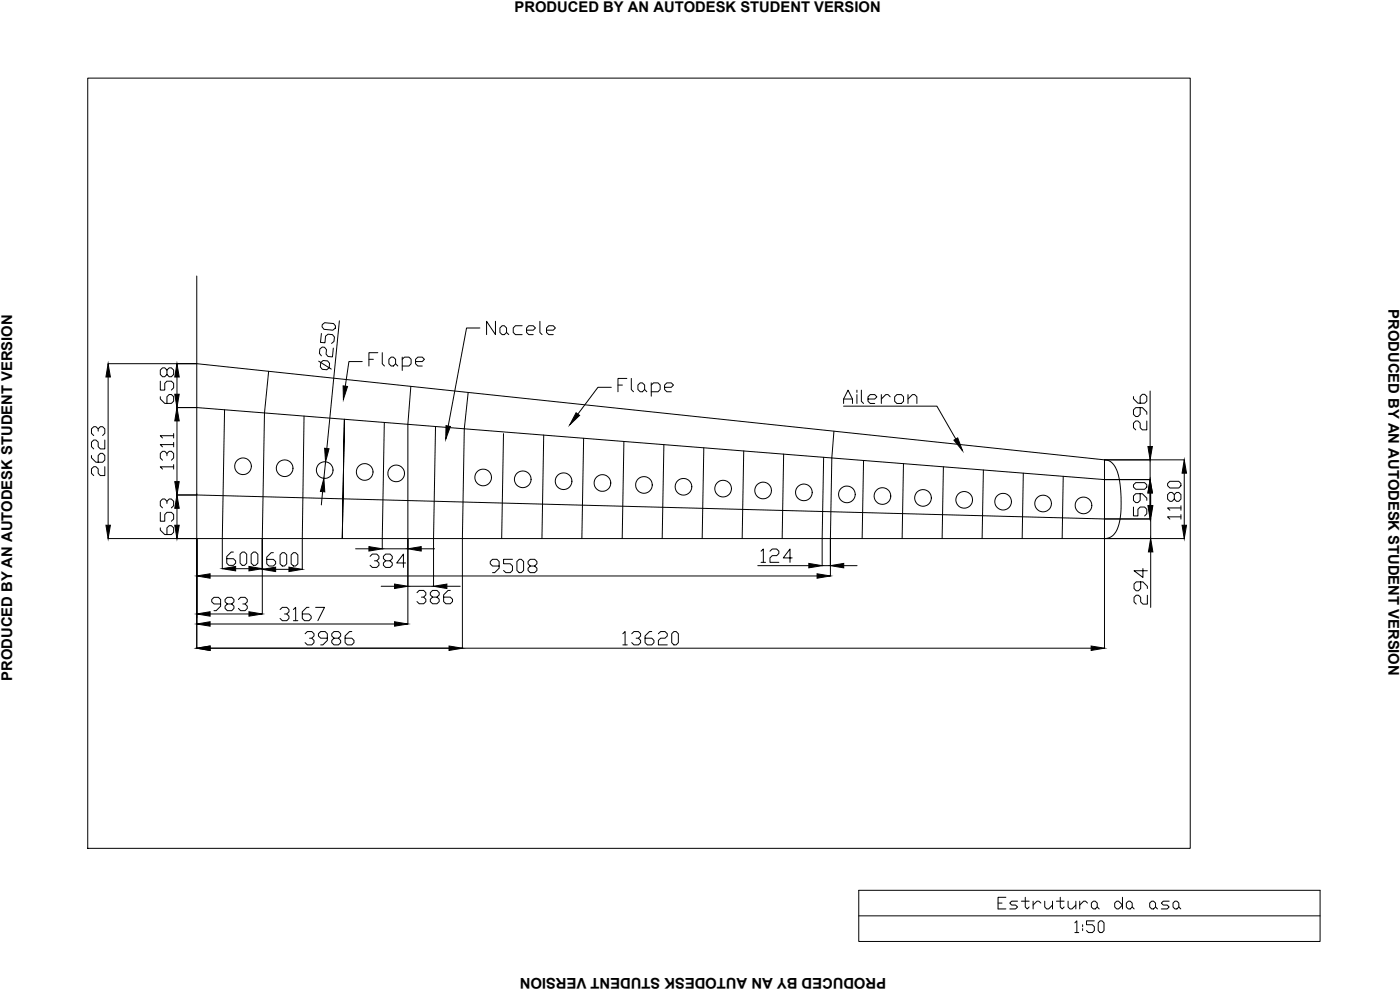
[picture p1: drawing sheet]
<svg xmlns="http://www.w3.org/2000/svg" width="420mm" height="297mm" viewBox="0 0 420 297" stroke-linecap="round" stroke-linejoin="round" font-family="sans-serif">
<!-- layer: 0 -->
<path d="M59.1 82.8v102.6M59.1 109.1l272.4 28.9M80.6 111.4l-1.2 12.5M123.3 115.9l-.9 11.4M140.5 117.8l-1.2 10.9M250.3 129.4l-.7 8M331.5 138a4.5 4.5 0 0 1 3.9 3.6 34.2 34.2 0 0 1 .1 16.6 4.3 4.3 0 0 1-4 3.4h-272.4M331.5 138v23.6M59.1 148.5h.1" fill="none" stroke="#000" stroke-width=".3"/>
<!-- layer: cotas -->
<g fill="none" stroke="#000" stroke-width=".3">
<path d="M26.3 23.4h330.9v231.1h-330.9zM96.7 97.4l.7-.6 2.7 .3 .6 .7-.1 .7-.7 .6-2.7-.3-.6-.7zM101.9 96.3l-3.8 38.3M144 98.4h-4l-5.5 29.4M148.7 96.4v4l-2.7-4v4M150.7 97.7h.7l.6 .7v1.3l-.6 .7h-.7l-.7-.7v-1.3zM152 99.7l.7 .7M156.7 97.7h-2l-.7 .7v1.3l.7 .7h2M158 99.1h2l.7-.7-.7-.7h-1.3l-.7 .7v1.3l.7 .7h1.3M162 96.4v3.3l.7 .7M164 99.1h2l.7-.7-.7-.7h-1.3l-.7 .7v1.3l.7 .7h1.3M32.4 109.1h26.6"/>
<path d="M32.4 113.1v44.5M48.1 119v.7l1.3 1.3h2l.7-.6v-1.4l-.7-.6h-.6l-.7 .6v2M48.1 114.4v2.6h1.3v-2l.7-.6h1.3l.7 .6v1.4l-.7 .6M50.1 111l.7-.6h.6l.7 .6v1.4l-.7 .6h-.6l-.7-.6v-1.4l-.7-.6h-.6l-.7 .6v1.4l.7 .6h.6l.7-.6M53.1 113.1v5.2M95.6 108.4l3.8 2.4M96.3 108.8l.7-.6 1.3 .1 .6 .7-.1 1.3-.7 .6-1.4-.1-.6-.7zM96.5 100.1l-.3 2.6 1.3 .2 .2-2 .7-.6 1.4 .1 .6 .7-.2 1.4-.7 .5M100 104.4l-.2 2.7-1.4-.1-.5-.8 .1-1.3-.6-.7-.7-.1-.7 .6-.1 1.3 .6 .8M108.7 108.5h-4l-1.1 7.4M110.7 107.8h1.4M113.4 105.8h-2.7v4"/>
<path d="M114.7 105.8v3.3l.7 .7M116.7 107.8l.7-.6h.6l.7 .6v1.3l-.7 .7h-.6l-.7-.7zM118.7 109.1l.7 .7M120.7 107.8l.7-.6h1.3l.7 .6v1.3l-.7 .7h-2M120.7 107.2v4M124.7 108.5h2l.7-.7-.7-.6h-1.3l-.7 .6v1.3l.7 .7h1.3M183.5 116.2h-4l-6.1 8.1M185.5 115.5h1.3M188.1 113.5h-2.6v4M189.5 113.5v3.4l.6 .6M191.5 115.5l.6-.6h.7l.7 .6v1.4l-.7 .6h-.7l-.6-.6zM193.5 116.9l.6 .6"/>
<path d="M195.5 115.5l.6-.6h1.4l.6 .6v1.4l-.6 .6h-2M195.5 114.9v4M199.5 116.2h2l.6-.7-.6-.6h-1.4l-.6 .6v1.4l.6 .6h1.4M253.2 119.7h2.6M257.2 117.1v.6M257.2 118.4v2.7M258.5 117.1v3.3l.7 .7M260.5 119.7h2l.7-.6-.7-.7h-1.3l-.7 .7v1.3l.7 .7h1.3M264.5 118.4v2.7M267.2 119.1l-.7-.7h-.7l-1.3 1.3M268.5 119.1l.7-.7h1.3l.7 .7v1.3l-.7 .7h-1.3l-.7-.7zM272.5 119.7l1.3-1.3h.7l.7 .7v2"/>
<path d="M272.5 118.4v2.7M340.2 119v.6l1.3 1.4h2l.7-.7v-1.3l-.7-.7h-.7l-.6 .7v2M345.2 117.3v16.7M27.5 136.7v.7l1.3 1.3h2l.7-.7v-1.3l-.7-.7h-.7l-.6 .7v2M29.5 129.4v-.7l-.7-.7h-.7l-.6 .7v1.3l.6 .7M29.5 128.7l.6-.7h.7l.7 .7v1.3l-.7 .7M31.5 132v2.7h-1.4l-.6-.7v-1.3l-.7-.7h-.7l-.6 .7v1.3l.6 .7M50.1 136.7v-.6l-.7-.7h-.6l-.7 .7v1.3l.7 .7M50.1 136.1l.7-.7h.6l.7 .7v1.3l-.7 .7M52.1 133.4h-4l.7 .7M52.1 130.7h-4l.7 .7M52.1 130.1v1.3"/>
<path d="M52.1 132.7v1.4M52.1 139.4v1.3M53.1 122.3h6l272.4 21.6h13.7M53.1 126.3v18.2M67.4 122.9l-.7 47.7M79.4 123.9l-.7 37.7v22.6M91.2 124.8l-.5 46M97.7 138.6l-.5 4.9M115.3 126.8l-.6 37.9h7.7M122.4 127.3v59.9M130.7 128l-.6 33.6v14.3M139.3 128.7l-.5 32.9v32.9"/>
<path d="M151.1 130.1l-.5 31.5M163.2 130.5l-.6 31.1M175.2 131.5l-.6 30.1M187.2 132.5l-.5 29.1M199.2 133.4l-.5 28.2M211.2 134.4l-.5 27.2M223.2 135.3l-.5 26.3M235.2 136.3l-.5 25.3M247.2 137.2l-.5 32.5h2.5M249.6 137.4l-.4 35.4M253.2 121.1v-1.4l1.3-2.6 1.3 2.6v1.4M253.2 121.9h28l5.7 9.8"/>
<path d="M259.2 138.2l-.5 23.4M271.1 139.1l-.4 22.5M331.5 138h23.9M342.2 122.3v2l-.7 .7h-.7l-.6-.7v-1.3l.6-.7h2l1.4 1.3v.7M344.2 126.3v2.7h-1.4l-.6-.7v-1.3l-.7-.7h-.7l-.6 .7v1.3l.6 .7M345.2 138v5.9M31.5 140v2.7h-1.4l-.6-.7v-1.3l-.7-.7h-.7l-.6 .7v1.3l.6 .7M48.1 158.4v.7l1.3 1.3h2l.7-.7v-1.3l-.7-.7h-.6l-.7 .7v2M48.1 153.7v2.7h1.3v-2l.7-.7h1.3l.7 .7v1.3l-.7 .7M50.1 151.1v-.7l-.7-.7h-.6l-.7 .7v1.3l.7 .7M50.1 150.4l.7-.7h.6l.7 .7v1.3l-.7 .7M52.1 140.1h-4l.7 .6"/>
<path d="M53.1 148.5h6l272.4 7.2h13.8v5.9M53.1 152.5v5.1M96.8 147.5l-.4 4M283.1 140.1l-.4 21.5M295.1 141l-.4 20.6M307.1 142l-.3 19.6M319.1 142.9l-.3 18.7M340.2 152.1v2.7h1.3v-2l.7-.7h1.3l.7 .7v1.3l-.7 .7M340.2 145.5l.6-.7h2.7l.7 .7v.6l-.7 .7h-2.7l-.6-.7zM342.2 148.1v2l-.7 .7h-.7l-.6-.7v-1.3l.6-.7h2l1.4 1.4v.6M345.2 147.9v4M345.3 147.7v4"/>
<path d="M350.4 145.1l.7-.7h2.7l.6 .7v.6l-.6 .7h-2.7l-.7-.7zM352.4 148.4l.7-.6h.7l.6 .6v1.3l-.6 .7h-.7l-.7-.7v-1.3l-.7-.6h-.6l-.7 .6v1.3l.7 .7h.6l.7-.7M354.4 155.1h-4l.7 .7M354.4 152.4h-4l.7 .7M354.4 151.8v1.3M354.4 154.4v1.4M355.4 142v15.6M32.4 161.6h26.6l.1 32.9M63.1 172.8h182.1M70 165.6h-.6l-1.3 1.4v2l.6 .6h1.3l.7-.6v-.7l-.7-.7h-1.9M70.7 170.6h4M71.5 179.9l.7-.7h1.4l.6 .7v.7l-.6 .6h-.7"/>
<path d="M72.7 165.6h.7l.6 .7v2.7l-.6 .6h-.7l-.6-.6v-2.7zM75.4 166.3l.7-.7h.6l.7 .7v2.7l-.7 .6h-.6l-.7-.6zM82 165.8h-.6l-1.3 1.4v2l.6 .6h1.3l.7-.6v-.7l-.7-.7h-1.9M82.7 170.8h4M84.7 165.8h.7l.6 .7v2.7l-.6 .6h-.7l-.6-.6v-2.7zM87.4 166.5l.7-.7h.6l.7 .7v2.7l-.7 .6h-.6l-.7-.6zM102.7 161.6l.7-35.8-.7 35.8M106.7 164.7h4M111.1 166.9l.6-.6h1.4l.6 .6v.7l-.6 .7h-.7M113.1 168.3l.6 .6v.7l-.6 .7h-1.4l-.6-.7M114.4 175.9h4M115.7 168.3l-.6-.7v-.7l.6-.6h1.4l.6 .6v.7l-.6 .7h-1.4l-.6 .6v.7l.6 .7h1.4l.6-.7v-.7l-.6-.6"/>
<path d="M121.7 168.9h-2.6l2-2.6v4M122.4 175.9h7.7M125.1 177.8l.7-.6h1.3l.7 .6v.7l-.7 .7h-.6M126.4 164.7h4M127.1 179.2l.7 .6v.7l-.7 .7h-1.3l-.7-.7M129.8 179.2l-.7-.7v-.7l.7-.6h1.3l.7 .6v.7l-.7 .7h-1.3l-.7 .6v.7l.7 .7h1.3l.7-.7v-.7l-.7-.6M134.1 175.9h4M135.1 177.2h-.6l-1.4 1.3v2l.7 .7h1.3l.7-.7v-.7l-.7-.6h-2M149.8 169.8h-2l-.7-.7v-.6l.7-.7h1.3l.7 .7v2l-1.3 1.3h-.7M153.8 167.8h-2.7v1.3h2l.7 .7v1.4l-.7 .6h-1.3l-.7-.6M155.1 168.5l.7-.7h.7l.6 .7v2.7l-.6 .6h-.7l-.7-.6zM159.1 169.8l-.6-.7v-.6l.6-.7h1.4l.6 .7v.6l-.6 .7h-1.4l-.6 .7v.7l.6 .6h1.4l.6-.6v-.7l-.6-.7"/>
<path d="M227.4 169.7h15.3M228.4 165.4l.7-.7v4M228.4 168.7h1.3M231.1 165.4l.7-.7h1.3l.6 .7v.7l-.6 .6h-1.3l-.7 .7v1.3h2.6M237.7 167.4h-2.6l2-2.7v4M253.2 169.7h4M342.3 174.6v2l-.6 .7h-.7l-.7-.7v-1.4l.7-.6h2l1.3 1.3v.7M343 170.6v2.7l-2.7-2.1h4M344.3 178.6v2.7h-1.3l-.7-.7v-1.4l-.6-.6h-.7l-.7 .6v1.4l.7 .7M345.3 165.6v16.7M355.4 161.6h-23.9v32.9M63.1 194.5h264.4"/>
<path d="M63.1 184.2h11.6M63.1 187.2h55.3M66.2 181.2h-2l-.7-.6v-.7l.7-.7h1.4l.6 .7v2l-1.3 1.3h-.7M68.2 181.2l-.7-.6v-.7l.7-.7h1.4l.6 .7v.7l-.6 .6h-1.4l-.7 .7v.6l.7 .7h1.4l.6-.7v-.6l-.6-.7M73.6 181.2l.6 .7v.6l-.6 .7h-1.4l-.7-.7M84.1 182.9l.6-.7h1.4l.6 .7v.7l-.6 .6h-.7M86.1 184.2l.6 .7v.7l-.6 .6h-1.4l-.6-.6M88.1 182.9l.6-.7v4M88.1 186.2h1.3M91.6 190.1l.6-.6h1.4l.6 .6v.7l-.6 .7h-.7M92.7 182.2h-.6l-1.4 1.4v2l.7 .6h1.3l.7-.6v-.7l-.7-.7h-2M93.6 191.5l.6 .7v.6l-.6 .7h-1.4l-.6-.7"/>
<path d="M94.7 182.2h2.7l-2 4M98.2 191.5h-2l-.6-.7v-.7l.6-.6h1.4l.6 .6v2.1l-1.3 1.3h-.7M100.2 191.5l-.6-.7v-.7l.6-.6h1.4l.6 .6v.7l-.6 .7h-1.4l-.6 .7v.6l.6 .7h1.4l.6-.7v-.6l-.6-.7M105.6 189.5h-.7l-1.3 1.3v2l.6 .7h1.4l.6-.7v-.6l-.6-.7h-2M186.9 190.1l.7-.6v4M186.9 193.5h1.4M189.6 190.1l.7-.6h1.3l.7 .6v.7l-.7 .7h-.7M191.6 191.5l.7 .7v.6l-.7 .7h-1.3l-.7-.7M195.6 189.5h-.7l-1.3 1.3v2l.7 .7h1.3l.7-.7v-.6l-.7-.7h-2M197.6 190.1l.7-.6h1.3l.7 .6v.7l-.7 .7h-1.3l-.7 .7v1.3h2.7M201.6 190.1l.6-.6h.7l.7 .6v2.7l-.7 .7h-.7l-.6-.7zM257.7 267.1h138.5v15.4h-138.5z"/>
<path d="M257.7 274.8h138.5"/>
<circle cx="72.9" cy="139.9" r="2.5"/>
<circle cx="85.4" cy="140.5" r="2.5"/>
<circle cx="97.5" cy="141.1" r="2.5"/>
<circle cx="109.5" cy="141.6" r="2.5"/>
<circle cx="118.9" cy="142" r="2.5"/>
<circle cx="145" cy="143.3" r="2.5"/>
<circle cx="156.9" cy="143.8" r="2.5"/>
<circle cx="169.1" cy="144.4" r="2.5"/>
<circle cx="180.8" cy="144.9" r="2.5"/>
<circle cx="193.3" cy="145.5" r="2.5"/>
<circle cx="205.1" cy="146" r="2.5"/>
<circle cx="217" cy="146.6" r="2.51"/>
<circle cx="229" cy="147.2" r="2.5"/>
<circle cx="241.3" cy="147.7" r="2.5"/>
<circle cx="254.2" cy="148.3" r="2.5"/>
<circle cx="264.8" cy="148.8" r="2.51"/>
<circle cx="277" cy="149.4" r="2.5"/>
<circle cx="289.4" cy="150" r="2.5"/>
<circle cx="301.1" cy="150.5" r="2.5"/>
<circle cx="313" cy="151.1" r="2.51"/>
<circle cx="325.2" cy="151.6" r="2.5"/>
</g>
<g fill="#000" stroke="#000" stroke-width=".3">
<path d="M32.4 109.1l.7 4h-1.3zM53.1 109.1l.7 4h-1.3zM52.5 118.3h1.3l-.7 4zM103 115.8l1.3 .2-1.2 3.8zM53.1 122.3l.7 4h-1.3zM97.4 134.5l1.3 .1-1 4zM133.9 127.7l1.3 .3-1.4 3.8zM172.9 123.9l1 .7-2.9 2.9zM286.3 132.1l1.1-.7 1.4 3.8zM344.5 134h1.3l-.6 4zM31.8 157.6h1.3l-.7 4zM52.5 144.5h1.3l-.7 4z"/>
<path d="M53.1 148.5l.7 4h-1.3zM52.5 157.6h1.3l-.7 4zM97.2 143.5l.3 4.1-1.3-.1zM345.2 143.9l.6 4h-1.3zM344.5 151.7h1.3l-.6 4zM344.7 151.7h1.3l-.7 4zM355.4 138l.7 4h-1.3zM354.8 157.6h1.3l-.7 4zM59.1 172.8l4-.6v1.3zM66.7 170.6l4-.6v1.3zM74.7 170l4 .6-4 .7zM78.7 170.8l4-.6v1.3z"/>
<path d="M86.7 170.2l4 .6-4 .7zM110.7 164l4 .7-4 .6zM118.4 175.2l4 .7-4 .7zM122.4 164.7l4-.7v1.3zM130.1 175.9l4-.7v1.4zM242.7 169l4 .7-4 .7zM245.2 172.2l4 .6-4 .7zM249.2 169.7l4-.7v1.4zM345.3 161.6l.7 4h-1.3zM59.1 194.5l4-.7v1.4zM59.1 184.2l4-.7v1.4zM59.1 187.2l4-.7v1.4z"/>
<path d="M74.7 183.5l4 .7-4 .7zM118.4 186.5l4 .7-4 .7zM134.8 193.8l4 .7-4 .7zM327.5 193.8l4 .7-4 .7z"/>
</g>
<g font-size="7.1">
<text x="298.8" y="274.1">Estrutura da asa</text>
<text x="321.7" y="281.2">1:50</text>
</g>
<g font-size="4.4">
<text x="154.4" y="3.5">PRODUCED BY AN AUTODESK STUDENT VERSION</text>
<text x="416.7" y="92.8" transform="rotate(90 416.7 92.8)">PRODUCED BY AN AUTODESK STUDENT VERSION</text>
<text x="3.7" y="204.3" transform="rotate(-90 3.7 204.3)">PRODUCED BY AN AUTODESK STUDENT VERSION</text>
<text x="265.9" y="293.6" transform="rotate(180 265.9 293.6)">PRODUCED BY AN AUTODESK STUDENT VERSION</text>
</g>
</svg>
